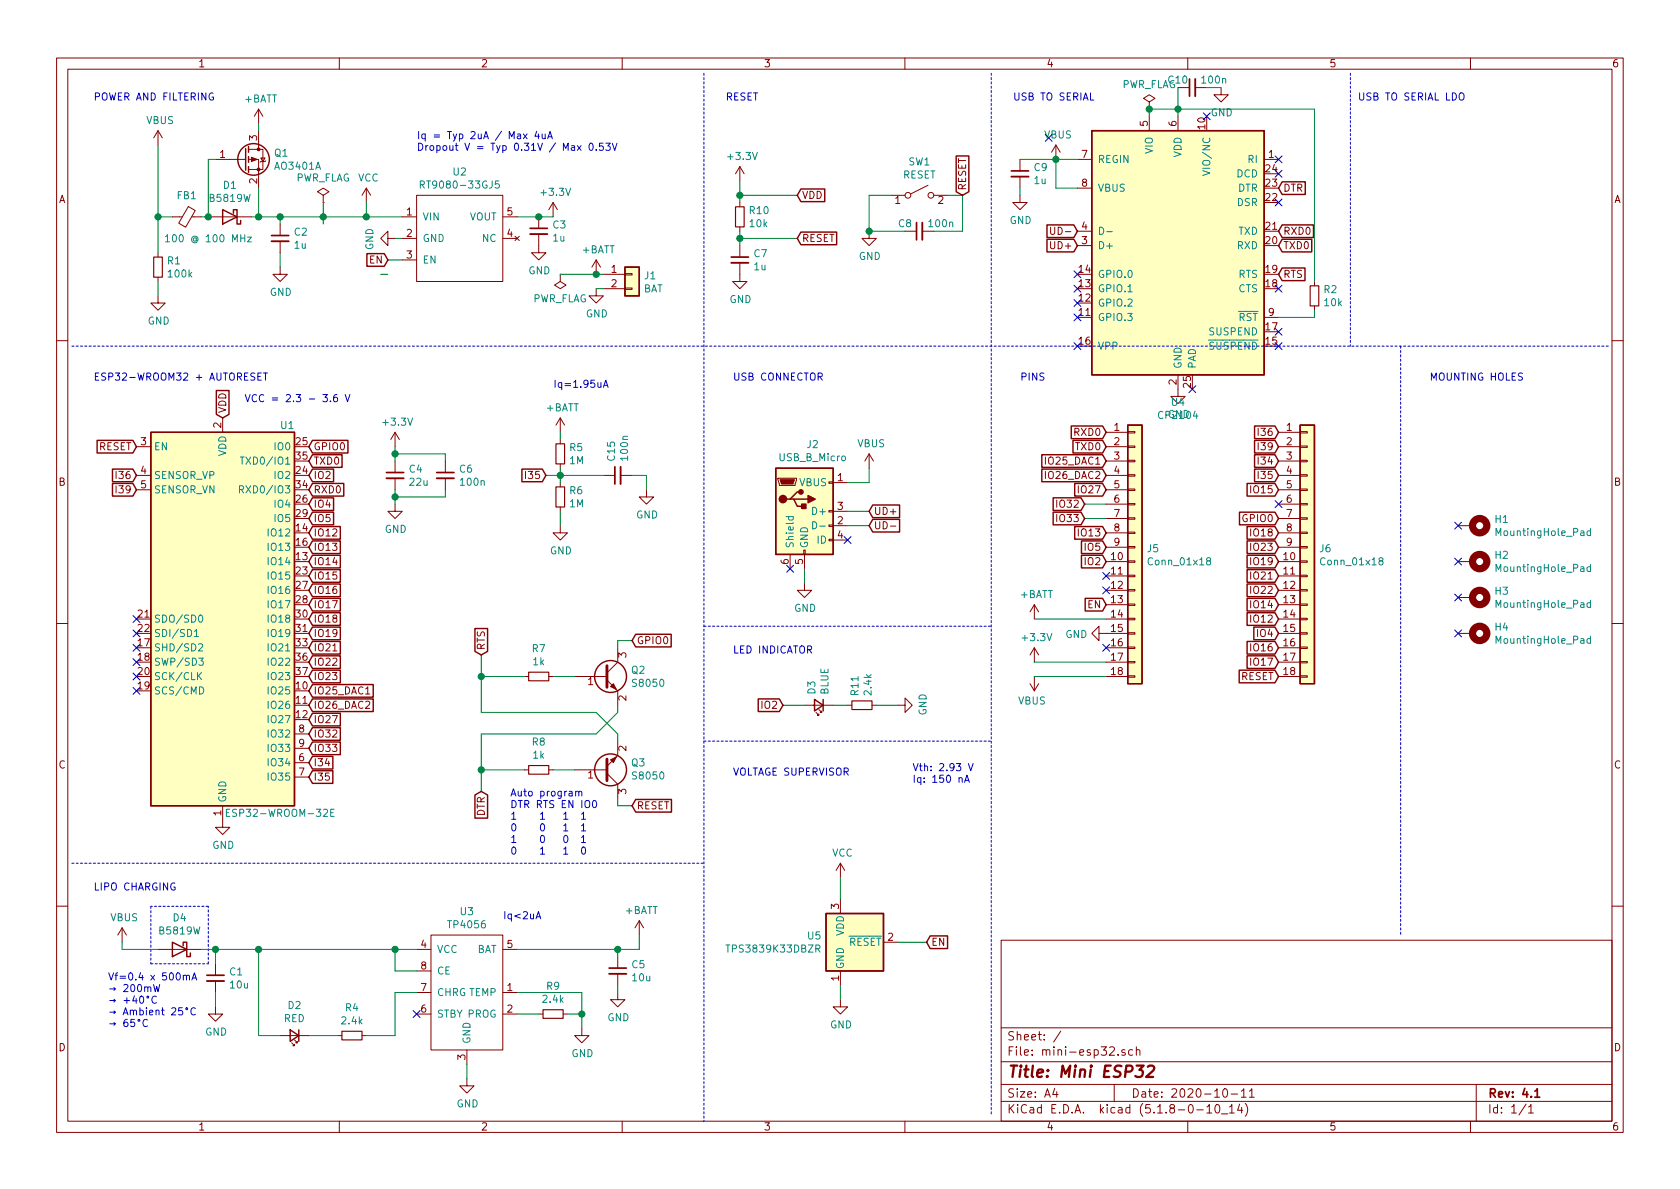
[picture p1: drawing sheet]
EESchema Schematic File Version 4
EELAYER 30 0
EELAYER END
$Descr A4 11693 8268
encoding utf-8
Sheet 1 1
Title "Mini ESP32"
Date "2020-10-11"
Rev "4.1"
Comp ""
Comment1 ""
Comment2 ""
Comment3 ""
Comment4 ""
$EndDescr
$Comp
L Device:C_Small C4
U 1 1
P 2750 3300
F 0 "C4" H 2842 3346 50  0000 L CNN
F 1 "22u" H 2842 3255 50  0000 L CNN
F 2 "Capacitor_SMD:C_0603_1608Metric" H 2750 3300 50  0001 C CNN
F 3 "~" H 2750 3300 50  0001 C CNN
F 4 "C59461" H 2750 3300 50  0001 C CNN "LCSC Part #"
	1    2750 3300
	1    0    0    -1  
$EndComp
$Comp
L Device:C_Small C6
U 1 1
P 3100 3300
F 0 "C6" H 3192 3346 50  0000 L CNN
F 1 "100n" H 3192 3255 50  0000 L CNN
F 2 "Capacitor_SMD:C_0402_1005Metric" H 3100 3300 50  0001 C CNN
F 3 "~" H 3100 3300 50  0001 C CNN
F 4 "C1525" H 3100 3300 50  0001 C CNN "LCSC Part #"
	1    3100 3300
	1    0    0    -1  
$EndComp
$Comp
L power:+3.3V #PWR0101
U 1 1
P 2750 3100
F 0 "#PWR0101" H 2750 2950 50  0001 C CNN
F 1 "+3.3V" H 2765 3273 50  0000 C CNN
F 2 "" H 2750 3100 50  0001 C CNN
F 3 "" H 2750 3100 50  0001 C CNN
	1    2750 3100
	1    0    0    -1  
$EndComp
$Comp
L power:GND #PWR0102
U 1 1
P 2750 3500
F 0 "#PWR0102" H 2750 3250 50  0001 C CNN
F 1 "GND" H 2755 3327 50  0000 C CNN
F 2 "" H 2750 3500 50  0001 C CNN
F 3 "" H 2750 3500 50  0001 C CNN
	1    2750 3500
	1    0    0    -1  
$EndComp
Wire Wire Line
	2750 3100 2750 3150
Wire Wire Line
	2750 3500 2750 3450
Wire Wire Line
	2750 3150 3100 3150
Wire Wire Line
	3100 3150 3100 3200
Connection ~ 2750 3150
Wire Wire Line
	2750 3150 2750 3200
Wire Wire Line
	3100 3400 3100 3450
Wire Wire Line
	3100 3450 2750 3450
Connection ~ 2750 3450
Wire Wire Line
	2750 3450 2750 3400
$Comp
L Device:R_Small R10
U 1 1
P 5150 1500
F 0 "R10" H 5209 1546 50  0000 L CNN
F 1 "10k" H 5209 1455 50  0000 L CNN
F 2 "Resistor_SMD:R_0402_1005Metric" H 5150 1500 50  0001 C CNN
F 3 "~" H 5150 1500 50  0001 C CNN
F 4 "C25744" H 5150 1500 50  0001 C CNN "LCSC Part #"
	1    5150 1500
	1    0    0    -1  
$EndComp
$Comp
L power:GND #PWR0103
U 1 1
P 5150 1900
F 0 "#PWR0103" H 5150 1650 50  0001 C CNN
F 1 "GND" H 5155 1727 50  0000 C CNN
F 2 "" H 5150 1900 50  0001 C CNN
F 3 "" H 5150 1900 50  0001 C CNN
	1    5150 1900
	1    0    0    -1  
$EndComp
Wire Wire Line
	5150 1350 5150 1400
$Comp
L power:GND #PWR0104
U 1 1
P 1550 5700
F 0 "#PWR0104" H 1550 5450 50  0001 C CNN
F 1 "GND" H 1555 5527 50  0000 C CNN
F 2 "" H 1550 5700 50  0001 C CNN
F 3 "" H 1550 5700 50  0001 C CNN
	1    1550 5700
	1    0    0    -1  
$EndComp
Text GLabel 5550 1650 2    50   Input ~ 0
RESET
Wire Wire Line
	5150 1600 5150 1650
Wire Wire Line
	5150 1650 5550 1650
Connection ~ 5150 1650
Wire Wire Line
	5150 1650 5150 1700
Text GLabel 1550 2900 1    50   Input ~ 0
VDD
Text GLabel 5550 1350 2    50   Input ~ 0
VDD
Wire Wire Line
	5550 1350 5150 1350
$Comp
L RF_Module:ESP32-WROOM-32D U1
U 1 1
P 1550 4300
F 0 "U1" H 2000 5650 50  0000 C CNN
F 1 "ESP32-WROOM-32E" H 1950 2950 50  0000 C CNN
F 2 "RF_Module:ESP32-WROOM-32" H 1550 2800 50  0001 C CNN
F 3 "https://www.espressif.com/sites/default/files/documentation/esp32-wroom-32d_esp32-wroom-32u_datasheet_en.pdf" H 1250 4350 50  0001 C CNN
F 4 "C701341" H 1550 4300 50  0001 C CNN "LCSC Part #"
	1    1550 4300
	1    0    0    -1  
$EndComp
Text GLabel 2150 3400 2    50   Input ~ 0
RXD0
Text GLabel 2150 3200 2    50   Input ~ 0
TXD0
Text GLabel 2150 3900 2    50   Input ~ 0
IO14
Text GLabel 2150 3700 2    50   Input ~ 0
IO12
Text GLabel 2150 3800 2    50   Input ~ 0
IO13
Text GLabel 950  3100 0    50   Input ~ 0
RESET
Text GLabel 2150 3100 2    50   Input ~ 0
GPIO0
Text GLabel 2150 4600 2    50   Input ~ 0
IO22
Text GLabel 2150 4500 2    50   Input ~ 0
IO21
Text GLabel 2150 3500 2    50   Input ~ 0
IO4
Text GLabel 2150 4300 2    50   Input ~ 0
IO18
Text GLabel 2150 4000 2    50   Input ~ 0
IO15
Text GLabel 2150 4100 2    50   Input ~ 0
IO16
Text GLabel 2150 4200 2    50   Input ~ 0
IO17
Text GLabel 2150 4700 2    50   Input ~ 0
IO23
Text GLabel 2150 4400 2    50   Input ~ 0
IO19
Text GLabel 2150 4800 2    50   Input ~ 0
IO25_DAC1
Text GLabel 2150 4900 2    50   Input ~ 0
IO26_DAC2
Text GLabel 2150 5000 2    50   Input ~ 0
IO27
Text GLabel 2150 5100 2    50   Input ~ 0
IO32
Text GLabel 2150 5200 2    50   Input ~ 0
IO33
Text GLabel 2150 5300 2    50   Input ~ 0
I34
Text GLabel 2150 5400 2    50   Input ~ 0
I35
NoConn ~ 950  4300
NoConn ~ 950  4400
NoConn ~ 950  4500
NoConn ~ 950  4600
NoConn ~ 950  4700
NoConn ~ 950  4800
Text GLabel 950  3400 0    50   Input ~ 0
I39
$Comp
L myLib:RT9080-33GJ5 U2
U 1 1
P 3200 1150
F 0 "U2" H 3200 1115 50  0000 C CNN
F 1 "RT9080-33GJ5" H 3200 1024 50  0000 C CNN
F 2 "Package_TO_SOT_SMD:TSOT-23-5" H 3200 1150 50  0001 C CNN
F 3 "" H 3200 1150 50  0001 C CNN
F 4 "C841192" H 3200 1150 50  0001 C CNN "LCSC Part #"
	1    3200 1150
	1    0    0    -1  
$EndComp
$Comp
L power:VBUS #PWR0109
U 1 1
P 1100 1000
F 0 "#PWR0109" H 1100 850 50  0001 C CNN
F 1 "VBUS" H 1115 1173 50  0000 C CNN
F 2 "" H 1100 1000 50  0001 C CNN
F 3 "" H 1100 1000 50  0001 C CNN
	1    1100 1000
	1    0    0    -1  
$EndComp
$Comp
L Device:C_Small C2
U 1 1
P 1950 1650
F 0 "C2" H 2042 1696 50  0000 L CNN
F 1 "1u" H 2042 1605 50  0000 L CNN
F 2 "Capacitor_SMD:C_0402_1005Metric" H 1950 1650 50  0001 C CNN
F 3 "~" H 1950 1650 50  0001 C CNN
F 4 "C52923" H 1950 1650 50  0001 C CNN "LCSC Part #"
	1    1950 1650
	1    0    0    -1  
$EndComp
$Comp
L power:GND #PWR0110
U 1 1
P 2750 1650
F 0 "#PWR0110" H 2750 1400 50  0001 C CNN
F 1 "GND" H 2755 1477 50  0000 C CNN
F 2 "" H 2750 1650 50  0001 C CNN
F 3 "" H 2750 1650 50  0001 C CNN
	1    2750 1650
	0    1    1    0   
$EndComp
$Comp
L power:+3.3V #PWR0111
U 1 1
P 3850 1500
F 0 "#PWR0111" H 3850 1350 50  0001 C CNN
F 1 "+3.3V" H 3865 1673 50  0000 C CNN
F 2 "" H 3850 1500 50  0001 C CNN
F 3 "" H 3850 1500 50  0001 C CNN
	1    3850 1500
	1    0    0    -1  
$EndComp
Wire Wire Line
	3850 1500 3750 1500
$Comp
L Device:C_Small C3
U 1 1
P 3750 1600
F 0 "C3" H 3842 1646 50  0000 L CNN
F 1 "1u" H 3842 1555 50  0000 L CNN
F 2 "Capacitor_SMD:C_0402_1005Metric" H 3750 1600 50  0001 C CNN
F 3 "~" H 3750 1600 50  0001 C CNN
F 4 "C52923" H 3750 1600 50  0001 C CNN "LCSC Part #"
	1    3750 1600
	1    0    0    -1  
$EndComp
Connection ~ 3750 1500
Wire Wire Line
	3750 1500 3600 1500
$Comp
L power:GND #PWR0112
U 1 1
P 3750 1700
F 0 "#PWR0112" H 3750 1450 50  0001 C CNN
F 1 "GND" H 3755 1527 50  0000 C CNN
F 2 "" H 3750 1700 50  0001 C CNN
F 3 "" H 3750 1700 50  0001 C CNN
	1    3750 1700
	1    0    0    -1  
$EndComp
$Comp
L Transistor_FET:AO3401A Q1
U 1 1
P 1700 1100
F 0 "Q1" H 1905 1146 50  0000 L CNN
F 1 "AO3401A" H 1905 1055 50  0000 L CNN
F 2 "Package_TO_SOT_SMD:SOT-23" H 1900 1025 50  0001 L CIN
F 3 "http://www.aosmd.com/pdfs/datasheet/AO3401A.pdf" H 1700 1100 50  0001 L CNN
F 4 "C15127" H 1700 1100 50  0001 C CNN "LCSC Part #"
	1    1700 1100
	1    0    0    -1  
$EndComp
$Comp
L power:+BATT #PWR0113
U 1 1
P 1800 850
F 0 "#PWR0113" H 1800 700 50  0001 C CNN
F 1 "+BATT" H 1815 1023 50  0000 C CNN
F 2 "" H 1800 850 50  0001 C CNN
F 3 "" H 1800 850 50  0001 C CNN
	1    1800 850 
	1    0    0    -1  
$EndComp
$Comp
L Device:Ferrite_Bead_Small FB1
U 1 1
P 1300 1500
F 0 "FB1" V 1150 1500 50  0000 C CNN
F 1 "100 @ 100 MHz" V 1450 1650 50  0000 C CNN
F 2 "Inductor_SMD:L_0805_2012Metric" V 1230 1500 50  0001 C CNN
F 3 "~" H 1300 1500 50  0001 C CNN
F 4 "C1015" H 1300 1500 50  0001 C CNN "LCSC Part #"
	1    1300 1500
	0    1    1    0   
$EndComp
$Comp
L Device:D_Schottky D1
U 1 1
P 1600 1500
F 0 "D1" H 1600 1283 50  0000 C CNN
F 1 "B5819W" H 1600 1374 50  0000 C CNN
F 2 "Diode_SMD:D_SOD-123" H 1600 1500 50  0001 C CNN
F 3 "~" H 1600 1500 50  0001 C CNN
F 4 "C8598" H 1600 1500 50  0001 C CNN "LCSC Part #"
	1    1600 1500
	-1   0    0    1   
$EndComp
$Comp
L Device:R_Small R1
U 1 1
P 1100 1850
F 0 "R1" H 1159 1896 50  0000 L CNN
F 1 "100k" H 1159 1805 50  0000 L CNN
F 2 "Resistor_SMD:R_0402_1005Metric" H 1100 1850 50  0001 C CNN
F 3 "~" H 1100 1850 50  0001 C CNN
F 4 "C25741" H 1100 1850 50  0001 C CNN "LCSC Part #"
	1    1100 1850
	1    0    0    -1  
$EndComp
Wire Wire Line
	1100 1500 1200 1500
Connection ~ 1100 1500
Wire Wire Line
	1100 1500 1100 1750
Wire Wire Line
	1500 1100 1450 1100
$Comp
L power:GND #PWR0114
U 1 1
P 1100 2050
F 0 "#PWR0114" H 1100 1800 50  0001 C CNN
F 1 "GND" H 1105 1877 50  0000 C CNN
F 2 "" H 1100 2050 50  0001 C CNN
F 3 "" H 1100 2050 50  0001 C CNN
	1    1100 2050
	1    0    0    -1  
$EndComp
Wire Wire Line
	1100 1950 1100 2050
Wire Wire Line
	1800 1300 1800 1500
Wire Wire Line
	1800 1500 1750 1500
Wire Wire Line
	2750 1650 2800 1650
Wire Wire Line
	2800 1800 2700 1800
Wire Wire Line
	1950 1500 1950 1550
$Comp
L power:GND #PWR0115
U 1 1
P 1950 1850
F 0 "#PWR0115" H 1950 1600 50  0001 C CNN
F 1 "GND" H 1955 1677 50  0000 C CNN
F 2 "" H 1950 1850 50  0001 C CNN
F 3 "" H 1950 1850 50  0001 C CNN
	1    1950 1850
	1    0    0    -1  
$EndComp
Wire Wire Line
	1950 1850 1950 1750
Wire Wire Line
	1800 900  1800 850 
Text GLabel 2700 1800 0    50   Input ~ 0
EN
$Comp
L Connector_Generic:Conn_01x02 J1
U 1 1
P 4400 1900
F 0 "J1" H 4480 1892 50  0000 L CNN
F 1 "BAT" H 4480 1801 50  0000 L CNN
F 2 "Connector_JST:JST_PH_B2B-PH-SM4-TB_1x02-1MP_P2.00mm_Vertical" H 4400 1900 50  0001 C CNN
F 3 "~" H 4400 1900 50  0001 C CNN
F 4 "C146053" H 4400 1900 50  0001 C CNN "LCSC Part #"
	1    4400 1900
	1    0    0    -1  
$EndComp
$Comp
L power:GND #PWR0118
U 1 1
P 6050 1600
F 0 "#PWR0118" H 6050 1350 50  0001 C CNN
F 1 "GND" H 6055 1427 50  0000 C CNN
F 2 "" H 6050 1600 50  0001 C CNN
F 3 "" H 6050 1600 50  0001 C CNN
	1    6050 1600
	1    0    0    -1  
$EndComp
$Comp
L Device:C_Small C8
U 1 1
P 6400 1600
F 0 "C8" V 6450 1700 50  0000 C CNN
F 1 "100n" V 6450 1450 50  0000 C CNN
F 2 "Capacitor_SMD:C_0402_1005Metric" H 6400 1600 50  0001 C CNN
F 3 "~" H 6400 1600 50  0001 C CNN
F 4 "C1525" H 6400 1600 50  0001 C CNN "LCSC Part #"
	1    6400 1600
	0    -1   -1   0   
$EndComp
$Comp
L Switch:SW_SPST SW1
U 1 1
P 6400 1350
F 0 "SW1" H 6400 1585 50  0000 C CNN
F 1 "RESET" H 6400 1494 50  0000 C CNN
F 2 "Button_Switch_SMD:SW_SPST_TL3342" H 6400 1350 50  0001 C CNN
F 3 "~" H 6400 1350 50  0001 C CNN
F 4 "C318887" H 6400 1350 50  0001 C CNN "LCSC Part #"
	1    6400 1350
	1    0    0    -1  
$EndComp
Wire Wire Line
	6300 1600 6050 1600
Wire Wire Line
	6200 1350 6050 1350
Wire Wire Line
	6050 1350 6050 1600
Connection ~ 6050 1600
Wire Wire Line
	6600 1350 6700 1350
Wire Wire Line
	6500 1600 6700 1600
Wire Wire Line
	6700 1600 6700 1350
Text GLabel 6700 1350 1    50   Input ~ 0
RESET
Text Notes 650  700  0    50   ~ 0
POWER AND FILTERING
Text Notes 5050 700  0    50   ~ 0
RESET
$Comp
L power:+3.3V #PWR0119
U 1 1
P 5150 1250
F 0 "#PWR0119" H 5150 1100 50  0001 C CNN
F 1 "+3.3V" H 5165 1423 50  0000 C CNN
F 2 "" H 5150 1250 50  0001 C CNN
F 3 "" H 5150 1250 50  0001 C CNN
	1    5150 1250
	1    0    0    -1  
$EndComp
Wire Wire Line
	5150 1350 5150 1250
Connection ~ 5150 1350
$Comp
L power:+BATT #PWR0120
U 1 1
P 3900 3000
F 0 "#PWR0120" H 3900 2850 50  0001 C CNN
F 1 "+BATT" H 3915 3173 50  0000 C CNN
F 2 "" H 3900 3000 50  0001 C CNN
F 3 "" H 3900 3000 50  0001 C CNN
	1    3900 3000
	1    0    0    -1  
$EndComp
$Comp
L Device:R_Small R5
U 1 1
P 3900 3150
F 0 "R5" H 3959 3196 50  0000 L CNN
F 1 "1M" H 3959 3105 50  0000 L CNN
F 2 "Resistor_SMD:R_0402_1005Metric" H 3900 3150 50  0001 C CNN
F 3 "~" H 3900 3150 50  0001 C CNN
F 4 "C26083" H 3900 3150 50  0001 C CNN "LCSC Part #"
	1    3900 3150
	1    0    0    -1  
$EndComp
$Comp
L Device:R_Small R6
U 1 1
P 3900 3450
F 0 "R6" H 3959 3496 50  0000 L CNN
F 1 "1M" H 3959 3405 50  0000 L CNN
F 2 "Resistor_SMD:R_0402_1005Metric" H 3900 3450 50  0001 C CNN
F 3 "~" H 3900 3450 50  0001 C CNN
F 4 "C26083" H 3900 3450 50  0001 C CNN "LCSC Part #"
	1    3900 3450
	1    0    0    -1  
$EndComp
Text GLabel 3800 3300 0    50   Input ~ 0
I35
Wire Wire Line
	3900 3250 3900 3300
Wire Wire Line
	3900 3050 3900 3000
Wire Wire Line
	3800 3300 3900 3300
Connection ~ 3900 3300
Wire Wire Line
	3900 3300 3900 3350
$Comp
L power:GND #PWR0121
U 1 1
P 3900 3650
F 0 "#PWR0121" H 3900 3400 50  0001 C CNN
F 1 "GND" H 3905 3477 50  0000 C CNN
F 2 "" H 3900 3650 50  0001 C CNN
F 3 "" H 3900 3650 50  0001 C CNN
	1    3900 3650
	1    0    0    -1  
$EndComp
Wire Wire Line
	3900 3650 3900 3550
$Comp
L Device:Q_NPN_BEC Q2
U 1 1
P 4200 4700
F 0 "Q2" H 4390 4746 50  0000 L CNN
F 1 "S8050" H 4390 4655 50  0000 L CNN
F 2 "Package_TO_SOT_SMD:SOT-23" H 4400 4625 50  0001 L CIN
F 3 "" H 4200 4700 50  0001 L CNN
F 4 "C2146" H 4200 4700 50  0001 C CNN "LCSC Part #"
	1    4200 4700
	1    0    0    -1  
$EndComp
$Comp
L Device:Q_NPN_BEC Q3
U 1 1
P 4200 5350
F 0 "Q3" H 4390 5304 50  0000 L CNN
F 1 "S8050" H 4390 5395 50  0000 L CNN
F 2 "Package_TO_SOT_SMD:SOT-23" H 4400 5275 50  0001 L CIN
F 3 "" H 4200 5350 50  0001 L CNN
F 4 "C2146" H 4200 5350 50  0001 C CNN "LCSC Part #"
	1    4200 5350
	1    0    0    1   
$EndComp
$Comp
L Device:R_Small R7
U 1 1
P 3750 4700
F 0 "R7" V 3554 4700 50  0000 C CNN
F 1 "1k" V 3645 4700 50  0000 C CNN
F 2 "Resistor_SMD:R_0402_1005Metric" H 3750 4700 50  0001 C CNN
F 3 "~" H 3750 4700 50  0001 C CNN
F 4 "C11702" H 3750 4700 50  0001 C CNN "LCSC Part #"
	1    3750 4700
	0    1    1    0   
$EndComp
$Comp
L Device:R_Small R8
U 1 1
P 3750 5350
F 0 "R8" V 3554 5350 50  0000 C CNN
F 1 "1k" V 3645 5350 50  0000 C CNN
F 2 "Resistor_SMD:R_0402_1005Metric" H 3750 5350 50  0001 C CNN
F 3 "~" H 3750 5350 50  0001 C CNN
F 4 "C11702" H 3750 5350 50  0001 C CNN "LCSC Part #"
	1    3750 5350
	0    1    1    0   
$EndComp
Text GLabel 3350 4550 1    50   Input ~ 0
RTS
Text GLabel 3350 5500 3    50   Input ~ 0
DTR
Wire Wire Line
	3350 4550 3350 4700
Wire Wire Line
	3350 4700 3650 4700
Wire Wire Line
	3350 5500 3350 5350
Wire Wire Line
	3350 5350 3650 5350
Wire Wire Line
	3350 5350 3350 5100
Connection ~ 3350 5350
Wire Wire Line
	4150 5100 4300 4950
Wire Wire Line
	3350 4700 3350 4950
Connection ~ 3350 4700
Wire Wire Line
	4150 4950 4300 5100
Wire Wire Line
	4300 5150 4300 5100
Wire Wire Line
	4300 4950 4300 4900
Text GLabel 4400 4450 2    50   Input ~ 0
GPIO0
Text GLabel 4400 5600 2    50   Input ~ 0
RESET
Wire Wire Line
	4300 5550 4300 5600
Wire Wire Line
	4300 5600 4400 5600
Wire Wire Line
	4300 4500 4300 4450
Wire Wire Line
	4300 4450 4400 4450
Text Notes 7050 700  0    50   ~ 0
USB TO SERIAL
Wire Notes Line
	500  2400 11200 2400
Wire Wire Line
	3350 4950 4150 4950
Wire Wire Line
	3350 5100 4150 5100
$Comp
L myLib:TP4056 U3
U 1 1
P 3250 6900
F 0 "U3" H 3250 7465 50  0000 C CNN
F 1 "TP4056" H 3250 7374 50  0000 C CNN
F 2 "Package_SO:SOP-8_3.9x4.9mm_P1.27mm" H 3250 6900 50  0001 C CNN
F 3 "" H 3250 6900 50  0001 C CNN
F 4 "C16581" H 3250 6900 50  0001 C CNN "LCSC Part #"
	1    3250 6900
	1    0    0    -1  
$EndComp
$Comp
L Device:LED_Small D2
U 1 1
P 2050 7200
F 0 "D2" H 2050 6993 50  0000 C CNN
F 1 "RED" H 2050 7084 50  0000 C CNN
F 2 "LED_SMD:LED_0603_1608Metric" V 2050 7200 50  0001 C CNN
F 3 "~" V 2050 7200 50  0001 C CNN
F 4 "C2286" H 2050 7200 50  0001 C CNN "LCSC Part #"
	1    2050 7200
	-1   0    0    1   
$EndComp
$Comp
L Device:R_Small R4
U 1 1
P 2450 7200
F 0 "R4" V 2254 7200 50  0000 C CNN
F 1 "2.4k" V 2345 7200 50  0000 C CNN
F 2 "Resistor_SMD:R_0603_1608Metric" H 2450 7200 50  0001 C CNN
F 3 "~" H 2450 7200 50  0001 C CNN
F 4 "C22940" H 2450 7200 50  0001 C CNN "LCSC Part #"
	1    2450 7200
	0    1    1    0   
$EndComp
Wire Wire Line
	2150 7200 2350 7200
Wire Wire Line
	2550 7200 2750 7200
Wire Wire Line
	2750 7200 2750 6900
Wire Wire Line
	2750 6900 2900 6900
NoConn ~ 2900 7050
$Comp
L power:GND #PWR0125
U 1 1
P 3250 7500
F 0 "#PWR0125" H 3250 7250 50  0001 C CNN
F 1 "GND" H 3255 7327 50  0000 C CNN
F 2 "" H 3250 7500 50  0001 C CNN
F 3 "" H 3250 7500 50  0001 C CNN
	1    3250 7500
	1    0    0    -1  
$EndComp
Wire Wire Line
	3250 7400 3250 7500
$Comp
L power:VBUS #PWR0126
U 1 1
P 850 6550
F 0 "#PWR0126" H 850 6400 50  0001 C CNN
F 1 "VBUS" H 865 6723 50  0000 C CNN
F 2 "" H 850 6550 50  0001 C CNN
F 3 "" H 850 6550 50  0001 C CNN
	1    850  6550
	1    0    0    -1  
$EndComp
Wire Wire Line
	850  6550 850  6600
$Comp
L Device:C_Small C1
U 1 1
P 1500 6800
F 0 "C1" H 1592 6846 50  0000 L CNN
F 1 "10u" H 1592 6755 50  0000 L CNN
F 2 "Capacitor_SMD:C_0603_1608Metric" H 1500 6800 50  0001 C CNN
F 3 "~" H 1500 6800 50  0001 C CNN
F 4 "C19702" H 1500 6800 50  0001 C CNN "LCSC Part #"
	1    1500 6800
	1    0    0    -1  
$EndComp
Wire Wire Line
	1400 6600 1500 6600
Wire Wire Line
	1500 6600 1500 6700
$Comp
L power:GND #PWR0127
U 1 1
P 1500 7000
F 0 "#PWR0127" H 1500 6750 50  0001 C CNN
F 1 "GND" H 1505 6827 50  0000 C CNN
F 2 "" H 1500 7000 50  0001 C CNN
F 3 "" H 1500 7000 50  0001 C CNN
	1    1500 7000
	1    0    0    -1  
$EndComp
Wire Wire Line
	1500 7000 1500 6900
Wire Wire Line
	1500 6600 1800 6600
Connection ~ 1500 6600
Wire Wire Line
	2900 6750 2750 6750
Wire Wire Line
	2750 6750 2750 6600
Connection ~ 2750 6600
Wire Wire Line
	2750 6600 2900 6600
Wire Wire Line
	1950 7200 1800 7200
Wire Wire Line
	1800 7200 1800 6600
Connection ~ 1800 6600
Wire Wire Line
	1800 6600 2750 6600
$Comp
L power:+BATT #PWR0128
U 1 1
P 4450 6500
F 0 "#PWR0128" H 4450 6350 50  0001 C CNN
F 1 "+BATT" H 4465 6673 50  0000 C CNN
F 2 "" H 4450 6500 50  0001 C CNN
F 3 "" H 4450 6500 50  0001 C CNN
	1    4450 6500
	1    0    0    -1  
$EndComp
Wire Wire Line
	4450 6600 4450 6500
$Comp
L Device:C_Small C5
U 1 1
P 4300 6750
F 0 "C5" H 4392 6796 50  0000 L CNN
F 1 "10u" H 4392 6705 50  0000 L CNN
F 2 "Capacitor_SMD:C_0603_1608Metric" H 4300 6750 50  0001 C CNN
F 3 "~" H 4300 6750 50  0001 C CNN
F 4 "C19702" H 4300 6750 50  0001 C CNN "LCSC Part #"
	1    4300 6750
	1    0    0    -1  
$EndComp
$Comp
L power:GND #PWR0129
U 1 1
P 4300 6900
F 0 "#PWR0129" H 4300 6650 50  0001 C CNN
F 1 "GND" H 4305 6727 50  0000 C CNN
F 2 "" H 4300 6900 50  0001 C CNN
F 3 "" H 4300 6900 50  0001 C CNN
	1    4300 6900
	1    0    0    -1  
$EndComp
Wire Wire Line
	4300 6900 4300 6850
Wire Wire Line
	4300 6650 4300 6600
Connection ~ 4300 6600
Wire Wire Line
	4300 6600 4450 6600
$Comp
L Device:R_Small R9
U 1 1
P 3850 7050
F 0 "R9" V 3654 7050 50  0000 C CNN
F 1 "2.4k" V 3745 7050 50  0000 C CNN
F 2 "Resistor_SMD:R_0603_1608Metric" H 3850 7050 50  0001 C CNN
F 3 "~" H 3850 7050 50  0001 C CNN
F 4 "C22940" H 3850 7050 50  0001 C CNN "LCSC Part #"
	1    3850 7050
	0    1    1    0   
$EndComp
$Comp
L power:GND #PWR0130
U 1 1
P 4050 7150
F 0 "#PWR0130" H 4050 6900 50  0001 C CNN
F 1 "GND" H 4055 6977 50  0000 C CNN
F 2 "" H 4050 7150 50  0001 C CNN
F 3 "" H 4050 7150 50  0001 C CNN
	1    4050 7150
	1    0    0    -1  
$EndComp
Wire Wire Line
	3600 6900 4050 6900
Wire Wire Line
	4050 6900 4050 7050
Wire Wire Line
	3600 7050 3750 7050
Wire Wire Line
	3950 7050 4050 7050
Connection ~ 4050 7050
Wire Wire Line
	4050 7050 4050 7150
Wire Wire Line
	3600 6600 4300 6600
Text Notes 650  2650 0    50   ~ 0
ESP32-WROOM32 + AUTORESET
Wire Notes Line
	500  6000 4900 6000
Text Notes 650  6200 0    50   ~ 0
LIPO CHARGING
Text Notes 5100 4550 0    50   ~ 0
LED INDICATOR
Wire Notes Line
	9750 2400 9750 6500
Text Notes 9950 2650 0    50   ~ 0
MOUNTING HOLES
Wire Notes Line
	6900 500  6900 7750
Text Notes 7100 2650 0    50   ~ 0
PINS
$Comp
L Connector:USB_B_Micro J2
U 1 1
P 5600 3550
F 0 "J2" H 5657 4017 50  0000 C CNN
F 1 "USB_B_Micro" H 5657 3926 50  0000 C CNN
F 2 "LCSC:USB_Micro-B_Jing-C10418-A01SB141B1-067" H 5750 3500 50  0001 C CNN
F 3 "~" H 5750 3500 50  0001 C CNN
F 4 "C10418" H 5600 3550 50  0001 C CNN "LCSC Part #"
	1    5600 3550
	1    0    0    -1  
$EndComp
$Comp
L power:VBUS #PWR0133
U 1 1
P 6050 3250
F 0 "#PWR0133" H 6050 3100 50  0001 C CNN
F 1 "VBUS" H 6065 3423 50  0000 C CNN
F 2 "" H 6050 3250 50  0001 C CNN
F 3 "" H 6050 3250 50  0001 C CNN
	1    6050 3250
	1    0    0    -1  
$EndComp
Wire Wire Line
	5900 3350 6050 3350
Wire Wire Line
	6050 3350 6050 3250
Text GLabel 6050 3550 2    50   Input ~ 0
UD+
Text GLabel 6050 3650 2    50   Input ~ 0
UD-
Wire Wire Line
	5900 3650 6050 3650
Wire Wire Line
	5900 3550 6050 3550
NoConn ~ 5900 3750
$Comp
L power:GND #PWR0134
U 1 1
P 5600 4050
F 0 "#PWR0134" H 5600 3800 50  0001 C CNN
F 1 "GND" H 5605 3877 50  0000 C CNN
F 2 "" H 5600 4050 50  0001 C CNN
F 3 "" H 5600 4050 50  0001 C CNN
	1    5600 4050
	1    0    0    -1  
$EndComp
Wire Wire Line
	5600 4050 5600 3950
NoConn ~ 5500 3950
Wire Notes Line
	4900 4350 6900 4350
Text Notes 5100 2650 0    50   ~ 0
USB CONNECTOR
Wire Wire Line
	1950 1500 1800 1500
Connection ~ 1950 1500
Connection ~ 1800 1500
Wire Wire Line
	1400 1500 1450 1500
$Comp
L Connector_Generic:Conn_01x18 J5
U 1 1
P 7900 3800
F 0 "J5" H 7980 3792 50  0000 L CNN
F 1 "Conn_01x18" H 7980 3701 50  0000 L CNN
F 2 "Connector_PinSocket_2.54mm:PinSocket_1x18_P2.54mm_Vertical" H 7900 3800 50  0001 C CNN
F 3 "~" H 7900 3800 50  0001 C CNN
	1    7900 3800
	1    0    0    -1  
$EndComp
$Comp
L Connector_Generic:Conn_01x18 J6
U 1 1
P 9100 3800
F 0 "J6" H 9180 3792 50  0000 L CNN
F 1 "Conn_01x18" H 9180 3701 50  0000 L CNN
F 2 "Connector_PinSocket_2.54mm:PinSocket_1x18_P2.54mm_Vertical" H 9100 3800 50  0001 C CNN
F 3 "~" H 9100 3800 50  0001 C CNN
	1    9100 3800
	1    0    0    -1  
$EndComp
Text GLabel 7700 3000 0    50   Input ~ 0
RXD0
Text GLabel 7700 3100 0    50   Input ~ 0
TXD0
Text GLabel 2150 3300 2    50   Input ~ 0
IO2
Text GLabel 7700 3900 0    50   Input ~ 0
IO2
Text GLabel 7700 3200 0    50   Input ~ 0
IO25_DAC1
Text GLabel 7700 3300 0    50   Input ~ 0
IO26_DAC2
Text GLabel 7700 3400 0    50   Input ~ 0
IO27
Text GLabel 7700 3700 0    50   Input ~ 0
IO13
Text GLabel 7700 3800 0    50   Input ~ 0
IO5
$Comp
L power:GND #PWR0135
U 1 1
P 7700 4400
F 0 "#PWR0135" H 7700 4150 50  0001 C CNN
F 1 "GND" V 7705 4272 50  0000 R CNN
F 2 "" H 7700 4400 50  0001 C CNN
F 3 "" H 7700 4400 50  0001 C CNN
	1    7700 4400
	0    1    1    0   
$EndComp
$Comp
L power:+3.3V #PWR0136
U 1 1
P 7200 4600
F 0 "#PWR0136" H 7200 4450 50  0001 C CNN
F 1 "+3.3V" H 7215 4773 50  0000 C CNN
F 2 "" H 7200 4600 50  0001 C CNN
F 3 "" H 7200 4600 50  0001 C CNN
	1    7200 4600
	1    0    0    -1  
$EndComp
Wire Wire Line
	7700 4600 7200 4600
$Comp
L power:VBUS #PWR0137
U 1 1
P 7200 4700
F 0 "#PWR0137" H 7200 4550 50  0001 C CNN
F 1 "VBUS" H 7215 4873 50  0000 C CNN
F 2 "" H 7200 4700 50  0001 C CNN
F 3 "" H 7200 4700 50  0001 C CNN
	1    7200 4700
	-1   0    0    1   
$EndComp
Wire Wire Line
	7200 4700 7700 4700
NoConn ~ 7700 4500
Text GLabel 8900 3000 0    50   Input ~ 0
I36
Text GLabel 8900 3100 0    50   Input ~ 0
I39
Text GLabel 8900 3200 0    50   Input ~ 0
I34
Text GLabel 8900 3300 0    50   Input ~ 0
I35
Text GLabel 8900 3400 0    50   Input ~ 0
IO15
NoConn ~ 8900 3500
Text GLabel 8900 3600 0    50   Input ~ 0
GPIO0
Text GLabel 8900 3700 0    50   Input ~ 0
IO18
Text GLabel 8900 3800 0    50   Input ~ 0
IO23
Text GLabel 8900 3900 0    50   Input ~ 0
IO19
Text GLabel 8900 4000 0    50   Input ~ 0
IO21
Text GLabel 8900 4100 0    50   Input ~ 0
IO22
Text GLabel 8900 4200 0    50   Input ~ 0
IO14
Text GLabel 8900 4300 0    50   Input ~ 0
IO12
Text GLabel 8900 4400 0    50   Input ~ 0
IO4
Text GLabel 8900 4500 0    50   Input ~ 0
IO16
Text GLabel 8900 4600 0    50   Input ~ 0
IO17
Text GLabel 8900 4700 0    50   Input ~ 0
RESET
Text GLabel 7550 3600 0    50   Input ~ 0
IO33
Wire Wire Line
	7550 3600 7700 3600
Text GLabel 7550 3500 0    50   Input ~ 0
IO32
Wire Wire Line
	7550 3500 7700 3500
Text GLabel 950  3300 0    50   Input ~ 0
I36
Text GLabel 7700 4200 0    50   Input ~ 0
EN
NoConn ~ 7700 4100
NoConn ~ 7700 4000
$Comp
L power:+BATT #PWR0138
U 1 1
P 7200 4300
F 0 "#PWR0138" H 7200 4150 50  0001 C CNN
F 1 "+BATT" H 7215 4473 50  0000 C CNN
F 2 "" H 7200 4300 50  0001 C CNN
F 3 "" H 7200 4300 50  0001 C CNN
	1    7200 4300
	1    0    0    -1  
$EndComp
Wire Wire Line
	7700 4300 7200 4300
Text GLabel 2150 3600 2    50   Input ~ 0
IO5
$Comp
L Mechanical:MountingHole_Pad H4
U 1 1
P 10250 4400
F 0 "H4" V 10204 4550 50  0000 L CNN
F 1 "MountingHole_Pad" V 10295 4550 50  0000 L CNN
F 2 "MountingHole:MountingHole_3mm" H 10250 4400 50  0001 C CNN
F 3 "~" H 10250 4400 50  0001 C CNN
	1    10250 4400
	0    1    1    0   
$EndComp
$Comp
L Mechanical:MountingHole_Pad H3
U 1 1
P 10250 4150
F 0 "H3" V 10204 4300 50  0000 L CNN
F 1 "MountingHole_Pad" V 10295 4300 50  0000 L CNN
F 2 "MountingHole:MountingHole_3mm" H 10250 4150 50  0001 C CNN
F 3 "~" H 10250 4150 50  0001 C CNN
	1    10250 4150
	0    1    1    0   
$EndComp
$Comp
L Mechanical:MountingHole_Pad H2
U 1 1
P 10250 3900
F 0 "H2" V 10204 4050 50  0000 L CNN
F 1 "MountingHole_Pad" V 10295 4050 50  0000 L CNN
F 2 "MountingHole:MountingHole_3mm" H 10250 3900 50  0001 C CNN
F 3 "~" H 10250 3900 50  0001 C CNN
	1    10250 3900
	0    1    1    0   
$EndComp
$Comp
L Mechanical:MountingHole_Pad H1
U 1 1
P 10250 3650
F 0 "H1" V 10204 3800 50  0000 L CNN
F 1 "MountingHole_Pad" V 10295 3800 50  0000 L CNN
F 2 "MountingHole:MountingHole_3mm" H 10250 3650 50  0001 C CNN
F 3 "~" H 10250 3650 50  0001 C CNN
	1    10250 3650
	0    1    1    0   
$EndComp
NoConn ~ 10150 3650
NoConn ~ 10150 3900
NoConn ~ 10150 4150
NoConn ~ 10150 4400
Wire Wire Line
	1450 1100 1450 1500
Connection ~ 1450 1500
Wire Wire Line
	1100 1000 1100 1500
Wire Wire Line
	6100 4900 6250 4900
Wire Wire Line
	5800 4900 5900 4900
Wire Wire Line
	5450 4900 5600 4900
$Comp
L power:GND #PWR0131
U 1 1
P 6250 4900
F 0 "#PWR0131" H 6250 4650 50  0001 C CNN
F 1 "GND" H 6255 4727 50  0000 C CNN
F 2 "" H 6250 4900 50  0001 C CNN
F 3 "" H 6250 4900 50  0001 C CNN
	1    6250 4900
	0    -1   -1   0   
$EndComp
$Comp
L Device:R_Small R11
U 1 1
P 6000 4900
F 0 "R11" H 5941 4854 50  0000 R CNN
F 1 "2.4k" H 5941 4945 50  0000 R CNN
F 2 "Resistor_SMD:R_0603_1608Metric" H 6000 4900 50  0001 C CNN
F 3 "~" H 6000 4900 50  0001 C CNN
F 4 "C22940" H 6000 4900 50  0001 C CNN "LCSC Part #"
	1    6000 4900
	0    1    1    0   
$EndComp
Text GLabel 5450 4900 0    50   Input ~ 0
IO2
$Comp
L Device:LED_Small D3
U 1 1
P 5700 4900
F 0 "D3" V 5746 4830 50  0000 R CNN
F 1 "BLUE" V 5655 4830 50  0000 R CNN
F 2 "LED_SMD:LED_0603_1608Metric" V 5700 4900 50  0001 C CNN
F 3 "~" V 5700 4900 50  0001 C CNN
F 4 "C72041" H 5700 4900 50  0001 C CNN "LCSC Part #"
	1    5700 4900
	-1   0    0    1   
$EndComp
Text Notes 5100 5400 0    50   ~ 0
VOLTAGE SUPERVISOR
Wire Notes Line
	4900 5150 6900 5150
Wire Wire Line
	1950 1500 2250 1500
Wire Wire Line
	2250 1550 2250 1500
Connection ~ 2250 1500
Wire Wire Line
	3850 5350 4000 5350
Wire Wire Line
	3850 4700 4000 4700
Wire Notes Line
	4900 500  4900 7800
$Comp
L Device:D_Schottky D4
U 1 1
P 1250 6600
F 0 "D4" H 1250 6383 50  0000 C CNN
F 1 "B5819W" H 1250 6474 50  0000 C CNN
F 2 "Diode_SMD:D_SOD-123" H 1250 6600 50  0001 C CNN
F 3 "~" H 1250 6600 50  0001 C CNN
F 4 "C8598" H 1250 6600 50  0001 C CNN "LCSC Part #"
	1    1250 6600
	-1   0    0    1   
$EndComp
Wire Wire Line
	850  6600 1100 6600
Text Notes 750  7150 0    50   ~ 0
Vf=0.4 x 500mA\n→ 200mW\n→ +40°C\n→ Ambient 25°C\n→ 65°C
Text Notes 6350 5450 0    50   ~ 0
Vth: 2.93 V\nIq: 150 nA
Wire Notes Line
	1050 6300 1050 6700
Wire Notes Line
	1050 6700 1450 6700
Wire Notes Line
	1450 6700 1450 6300
Wire Notes Line
	1450 6300 1050 6300
Text Notes 3500 6400 0    50   ~ 0
Iq<2uA
Text Notes 3850 2700 0    50   ~ 0
Iq=1.95uA
$Comp
L Device:C_Small C15
U 1 1
P 4300 3300
F 0 "C15" H 4392 3346 50  0000 L CNN
F 1 "100n" H 4392 3255 50  0000 L CNN
F 2 "Capacitor_SMD:C_0402_1005Metric" H 4300 3300 50  0001 C CNN
F 3 "~" H 4300 3300 50  0001 C CNN
F 4 "C1525" H 4300 3300 50  0001 C CNN "LCSC Part #"
	1    4300 3300
	0    -1   -1   0   
$EndComp
$Comp
L power:GND #PWR07
U 1 1
P 4500 3400
F 0 "#PWR07" H 4500 3150 50  0001 C CNN
F 1 "GND" H 4505 3227 50  0000 C CNN
F 2 "" H 4500 3400 50  0001 C CNN
F 3 "" H 4500 3400 50  0001 C CNN
	1    4500 3400
	1    0    0    -1  
$EndComp
Wire Wire Line
	4500 3400 4500 3300
Wire Wire Line
	4500 3300 4400 3300
Wire Wire Line
	4200 3300 3900 3300
$Comp
L Device:C_Small C7
U 1 1
P 5150 1800
F 0 "C7" H 5242 1846 50  0000 L CNN
F 1 "1u" H 5242 1755 50  0000 L CNN
F 2 "Capacitor_SMD:C_0402_1005Metric" H 5150 1800 50  0001 C CNN
F 3 "~" H 5150 1800 50  0001 C CNN
F 4 "C52923" H 5150 1800 50  0001 C CNN "LCSC Part #"
	1    5150 1800
	1    0    0    -1  
$EndComp
Text Notes 9450 700  0    50   ~ 0
USB TO SERIAL LDO
Wire Notes Line
	9400 500  9400 2400
Text Notes 2900 1050 0    50   ~ 0
Iq = Typ 2uA / Max 4uA\nDropout V = Typ 0.31V / Max 0.53V
Text Notes 1700 2800 0    50   ~ 0
VCC = 2.3 - 3.6 V
Text Notes 3550 5950 0    50   ~ 0
Auto program\nDTR RTS EN IO0\n1    1   1  1\n0    0   1  1\n1    0   0  1\n0    1   1  0
$Comp
L power:GND #PWR0107
U 1 1
P 4150 2000
F 0 "#PWR0107" H 4150 1750 50  0001 C CNN
F 1 "GND" H 4155 1827 50  0000 C CNN
F 2 "" H 4150 2000 50  0001 C CNN
F 3 "" H 4150 2000 50  0001 C CNN
	1    4150 2000
	1    0    0    -1  
$EndComp
$Comp
L power:+BATT #PWR0108
U 1 1
P 4150 1900
F 0 "#PWR0108" H 4150 1750 50  0001 C CNN
F 1 "+BATT" H 4165 2073 50  0000 C CNN
F 2 "" H 4150 1900 50  0001 C CNN
F 3 "" H 4150 1900 50  0001 C CNN
	1    4150 1900
	1    0    0    -1  
$EndComp
Wire Wire Line
	4150 1900 4200 1900
Wire Wire Line
	4150 2000 4200 2000
$Comp
L Power_Supervisor:TPS3839DBZ U5
U 1 1
P 5850 6550
F 0 "U5" H 5721 6596 50  0000 R CNN
F 1 "TPS3839K33DBZR" H 5721 6505 50  0000 R CNN
F 2 "Package_TO_SOT_SMD:SOT-23" H 5850 6550 50  0001 C CNN
F 3 "http://www.ti.com/lit/ds/sbvs193d/sbvs193d.pdf" H 5850 6550 50  0001 C CNN
F 4 "C96333" H 5850 6550 50  0001 C CNN "LCSC Part #"
	1    5850 6550
	1    0    0    -1  
$EndComp
Wire Wire Line
	2250 1500 2550 1500
$Comp
L power:VCC #PWR0116
U 1 1
P 2550 1400
F 0 "#PWR0116" H 2550 1250 50  0001 C CNN
F 1 "VCC" H 2565 1573 50  0000 C CNN
F 2 "" H 2550 1400 50  0001 C CNN
F 3 "" H 2550 1400 50  0001 C CNN
	1    2550 1400
	1    0    0    -1  
$EndComp
Wire Wire Line
	2550 1500 2550 1400
Connection ~ 2550 1500
Wire Wire Line
	2550 1500 2800 1500
$Comp
L power:VCC #PWR0117
U 1 1
P 5850 6100
F 0 "#PWR0117" H 5850 5950 50  0001 C CNN
F 1 "VCC" H 5865 6273 50  0000 C CNN
F 2 "" H 5850 6100 50  0001 C CNN
F 3 "" H 5850 6100 50  0001 C CNN
	1    5850 6100
	1    0    0    -1  
$EndComp
$Comp
L power:GND #PWR0122
U 1 1
P 5850 6950
F 0 "#PWR0122" H 5850 6700 50  0001 C CNN
F 1 "GND" H 5855 6777 50  0000 C CNN
F 2 "" H 5850 6950 50  0001 C CNN
F 3 "" H 5850 6950 50  0001 C CNN
	1    5850 6950
	1    0    0    -1  
$EndComp
Wire Wire Line
	5850 6950 5850 6850
$Comp
L power:PWR_FLAG #FLG0101
U 1 1
P 3900 1900
F 0 "#FLG0101" H 3900 1975 50  0001 C CNN
F 1 "PWR_FLAG" H 3900 2073 50  0000 C CNN
F 2 "" H 3900 1900 50  0001 C CNN
F 3 "~" H 3900 1900 50  0001 C CNN
	1    3900 1900
	-1   0    0    1   
$EndComp
Wire Wire Line
	3900 1900 4150 1900
Connection ~ 4150 1900
$Comp
L power:PWR_FLAG #FLG0102
U 1 1
P 2250 1400
F 0 "#FLG0102" H 2250 1475 50  0001 C CNN
F 1 "PWR_FLAG" H 2250 1573 50  0000 C CNN
F 2 "" H 2250 1400 50  0001 C CNN
F 3 "~" H 2250 1400 50  0001 C CNN
	1    2250 1400
	1    0    0    -1  
$EndComp
Wire Wire Line
	2250 1400 2250 1500
Wire Wire Line
	6450 6550 6250 6550
Text GLabel 6450 6550 2    50   Input ~ 0
EN
Wire Wire Line
	5850 6100 5850 6250
Wire Wire Line
	2650 1900 2700 1900
$Comp
L Interface_USB:CP2104 U4
U 1 1
P 8200 1700
F 0 "U4" H 8200 611 50  0000 C CNN
F 1 "CP2104" H 8200 520 50  0000 C CNN
F 2 "Package_DFN_QFN:QFN-24-1EP_4x4mm_P0.5mm_EP2.6x2.6mm" H 8350 750 50  0001 L CNN
F 3 "https://www.silabs.com/documents/public/data-sheets/cp2104.pdf" H 7650 2950 50  0001 C CNN
F 4 "C47742" H 8200 1700 50  0001 C CNN "LCSC Part #"
	1    8200 1700
	1    0    0    -1  
$EndComp
$Comp
L power:VBUS #PWR02
U 1 1
P 7350 1100
F 0 "#PWR02" H 7350 950 50  0001 C CNN
F 1 "VBUS" H 7365 1273 50  0000 C CNN
F 2 "" H 7350 1100 50  0001 C CNN
F 3 "" H 7350 1100 50  0001 C CNN
	1    7350 1100
	1    0    0    -1  
$EndComp
Wire Wire Line
	7350 1100 7500 1100
Wire Wire Line
	7500 1300 7350 1300
Wire Wire Line
	7350 1300 7350 1100
Connection ~ 7350 1100
Text GLabel 7500 1600 0    50   Input ~ 0
UD-
Text GLabel 7500 1700 0    50   Input ~ 0
UD+
Wire Wire Line
	8200 800  8200 750 
Wire Wire Line
	8200 750  8000 750 
Wire Wire Line
	8000 750  8000 800 
$Comp
L Device:C_Small C10
U 1 1
P 8300 600
F 0 "C10" V 8350 700 50  0000 C CNN
F 1 "100n" V 8350 450 50  0000 C CNN
F 2 "Capacitor_SMD:C_0402_1005Metric" H 8300 600 50  0001 C CNN
F 3 "~" H 8300 600 50  0001 C CNN
F 4 "C1525" H 8300 600 50  0001 C CNN "LCSC Part #"
	1    8300 600 
	0    -1   -1   0   
$EndComp
Wire Wire Line
	8200 750  8200 600 
Connection ~ 8200 750 
$Comp
L power:GND #PWR03
U 1 1
P 8500 600
F 0 "#PWR03" H 8500 350 50  0001 C CNN
F 1 "GND" H 8505 427 50  0000 C CNN
F 2 "" H 8500 600 50  0001 C CNN
F 3 "" H 8500 600 50  0001 C CNN
	1    8500 600 
	1    0    0    -1  
$EndComp
Wire Wire Line
	8400 600  8500 600 
$Comp
L Device:C_Small C9
U 1 1
P 7100 1200
F 0 "C9" H 7192 1246 50  0000 L CNN
F 1 "1u" H 7192 1155 50  0000 L CNN
F 2 "Capacitor_SMD:C_0402_1005Metric" H 7100 1200 50  0001 C CNN
F 3 "~" H 7100 1200 50  0001 C CNN
F 4 "C52923" H 7100 1200 50  0001 C CNN "LCSC Part #"
	1    7100 1200
	1    0    0    -1  
$EndComp
Wire Wire Line
	7350 1100 7100 1100
$Comp
L power:GND #PWR01
U 1 1
P 7100 1350
F 0 "#PWR01" H 7100 1100 50  0001 C CNN
F 1 "GND" H 7105 1177 50  0000 C CNN
F 2 "" H 7100 1350 50  0001 C CNN
F 3 "" H 7100 1350 50  0001 C CNN
	1    7100 1350
	1    0    0    -1  
$EndComp
Wire Wire Line
	7100 1350 7100 1300
$Comp
L Device:R_Small R2
U 1 1
P 9150 2050
F 0 "R2" H 9209 2096 50  0000 L CNN
F 1 "10k" H 9209 2005 50  0000 L CNN
F 2 "Resistor_SMD:R_0402_1005Metric" H 9150 2050 50  0001 C CNN
F 3 "~" H 9150 2050 50  0001 C CNN
F 4 "C25744" H 9150 2050 50  0001 C CNN "LCSC Part #"
	1    9150 2050
	1    0    0    -1  
$EndComp
Wire Wire Line
	8900 2200 9150 2200
Wire Wire Line
	9150 2200 9150 2150
Wire Wire Line
	8200 750  9150 750 
Wire Wire Line
	9150 750  9150 1950
Text GLabel 8900 1300 2    50   Input ~ 0
DTR
Text GLabel 8900 1900 2    50   Input ~ 0
RTS
Text GLabel 8900 1600 2    50   Input ~ 0
RXD0
Text GLabel 8900 1700 2    50   Input ~ 0
TXD0
NoConn ~ 8400 800 
NoConn ~ 7500 1900
NoConn ~ 7500 2000
NoConn ~ 7500 2100
NoConn ~ 7500 2200
NoConn ~ 7500 2400
NoConn ~ 8300 2700
$Comp
L power:GND #PWR0105
U 1 1
P 8200 2700
F 0 "#PWR0105" H 8200 2450 50  0001 C CNN
F 1 "GND" H 8205 2527 50  0000 C CNN
F 2 "" H 8200 2700 50  0001 C CNN
F 3 "" H 8200 2700 50  0001 C CNN
	1    8200 2700
	1    0    0    -1  
$EndComp
NoConn ~ 8900 1100
NoConn ~ 8900 1200
NoConn ~ 8900 1400
NoConn ~ 8900 2000
NoConn ~ 8900 2300
NoConn ~ 8900 2400
NoConn ~ 7300 950 
$Comp
L power:PWR_FLAG #FLG0103
U 1 1
P 8000 750
F 0 "#FLG0103" H 8000 825 50  0001 C CNN
F 1 "PWR_FLAG" H 8000 923 50  0000 C CNN
F 2 "" H 8000 750 50  0001 C CNN
F 3 "~" H 8000 750 50  0001 C CNN
	1    8000 750 
	1    0    0    -1  
$EndComp
Connection ~ 8000 750 
$EndSCHEMATC
